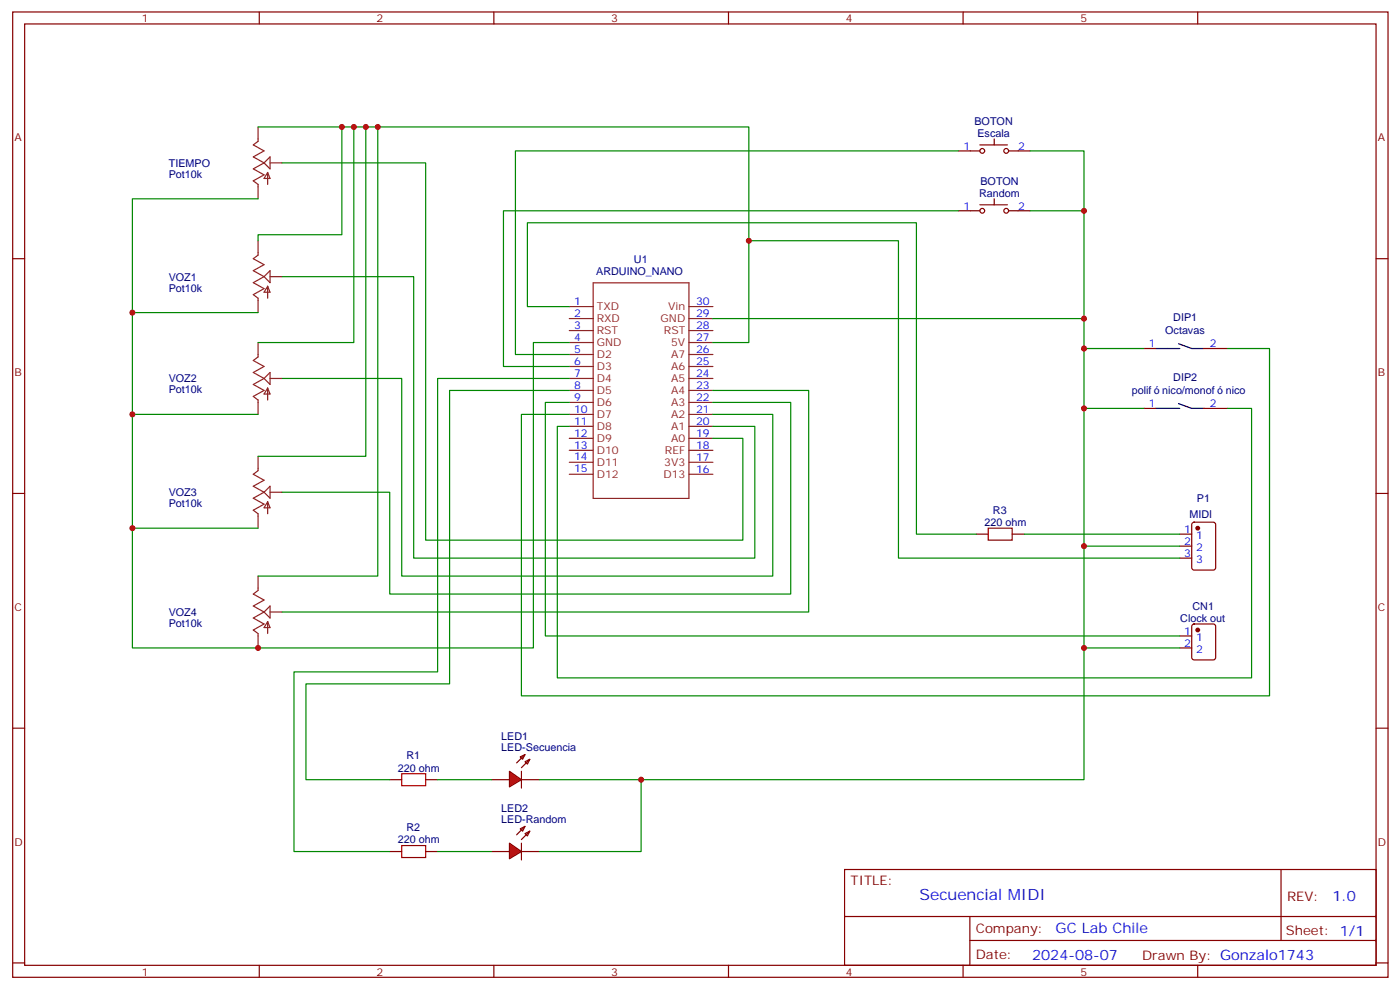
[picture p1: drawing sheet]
<svg xmlns="http://www.w3.org/2000/svg" width="413mm" height="292mm" viewBox="0 0 413 292" stroke-linecap="round" stroke-linejoin="round" font-family="sans-serif">
<g fill="none" stroke="#870000" stroke-width=".35">
<path d="M3.7 3.5h405.4v284.4h-405.4zM7.3 7.1h398.3v277.2h-398.3zM76.4 3.5v3.6M145.6 3.5v3.6M214.7 3.5v3.6M283.8 3.5v3.6M353 3.5v3.6M282.4 44.4h6.4M288.8 42.7h8.1M293 40.9v1.8M293 58.6v1.7M297.3 44.4h6.3"/>
<path d="M3.7 76.2h3.6M282.4 62.1h6.4M288.8 60.3h8.1M297.3 62.1h6.3M405.6 76.2h3.5M3.7 145.3h3.6M347.7 157.3h3.5M351.5 154l.4-.2h5.7l.6 .4 .1 13-.5 .7h-5.9l-.6-.4-.1-13zM405.6 145.3h3.5M347.7 160.9h3.5M347.7 164.4h3.5M347.7 187.3h3.5"/>
<path d="M347.7 190.9h3.5M351.5 184l.4-.2h5.7l.6 .4 .1 9.5-.5 .6-5.9 .1-.6-.5-.1-9.4zM3.7 214.5h3.6M405.6 214.5h3.5M153.7 227.2v4.9M248.9 256.1h156.7v28.2h-156.7zM377.5 256.1l.1 20.9M249 270h156.4M285.8 277h119.6M285.8 270v14.1M3.7 283.6h3.6M76.4 284.3v3.6"/>
<path d="M145.6 284.3v3.6M214.7 284.3v3.6M283.8 284.3v3.6M353 284.3v3.6M405.6 283.6h3.5"/>
<circle cx="289.5" cy="44.4" r=".71"/>
<circle cx="296.5" cy="44.4" r=".71"/>
<circle cx="289.5" cy="62.1" r=".71"/>
<circle cx="296.5" cy="62.1" r=".71"/>
</g>
<g fill="none" stroke="#8c2424" stroke-width=".35">
<path d="M76.1 37.4v4.2l-1.5 1.1 3.2 1.7-3.2 1.8 3.2 1.8M77.8 48l-3.2 1.7 3.2 1.8-3.2 1.8 1.5 1v4.3M77.8 48l1.8-1.8v3.5zM78.9 50.8v3.5M78.9 50.8l.7 1.8h-1.8zM79.6 48h3.5M76.1 70.9v4.2l-1.5 1.1 3.2 1.8-3.2 1.7 3.2 1.8M79.6 79.7v3.6l-1.8-1.8zM77.8 81.5l-3.2 1.8 3.2 1.7-3.2 1.8 1.5 1v4.3M78.9 84.3v3.5M78.9 84.3l.7 1.8h-1.8zM79.6 81.5h3.5"/>
<path d="M167.8 97.4h7M167.8 93.8h7M167.8 90.3h7M174.8 83.3h28.2v63.5h-28.2zM203.1 97.4h7M203.1 93.8h7M203.1 90.3h7M76.1 100.9v4.2l-1.5 1.1 3.2 1.7-3.2 1.8 3.2 1.8M77.8 111.5l-3.2 1.7 3.2 1.8-3.2 1.8 1.5 1v4.3M77.8 111.5l1.8-1.8v3.5zM78.9 114.3v3.5M78.9 114.3l.7 1.8h-1.8z"/>
<path d="M79.6 111.5h3.5M167.8 118.5h7M167.8 115h7M167.8 111.5h7M167.8 107.9h7M167.8 104.4h7M167.8 100.9h7M203.1 118.5h7M203.1 115h7M203.1 111.5h7M203.1 107.9h7M203.1 104.4h7"/>
<path d="M203.1 100.9h7M76.1 134.4v4.2l-1.5 1.1 3.2 1.8-3.2 1.7 3.2 1.8M167.8 136.2h7M167.8 132.6h7M167.8 129.1h7M167.8 125.6h7M167.8 122.1h7M167.8 139.7h7M203.1 136.2h7M203.1 132.6h7M203.1 129.1h7M203.1 125.6h7"/>
<path d="M203.1 122.1h7M203.1 139.7h7M77.8 145l-3.2 1.8 3.2 1.7-3.2 1.8 1.5 1v4.3M78.9 147.8v3.5M78.9 147.8l.7 1.8h-1.8zM79.6 143.2v3.6l-1.8-1.8zM79.6 145h3.5M76.1 169.7v4.2l-1.5 1.1 3.2 1.7-3.2 1.8 3.2 1.8M77.8 180.3l-3.2 1.7 3.2 1.8-3.2 1.8 1.5 1v4.3M77.8 180.3l1.8-1.8v3.5zM78.9 183.1v3.5M78.9 183.1l.7 1.8h-1.8z"/>
<path d="M79.6 180.3h3.5"/>
</g>
<g fill="#870000" stroke="#870000" stroke-width=".35">
<circle cx="353" cy="155.6" r=".53"/>
<circle cx="353" cy="185.6" r=".53"/>
</g>
<path d="M150.1 227.2l3.6 2.5-3.6 2.1z" fill="#f00" stroke="#870000" stroke-width=".35"/>
<path d="M144.9 229.7h5.2M153.3 223l1.4-.8-.7 1.5zM153.7 229.7h5.3M154.7 224.4l1.4-.7-.7 1.4zM154.7 222.2l-2.4 2.5M156.1 223.7l-2.4 2.4M153.7 248.4v4.9" fill="none" stroke="#870000" stroke-width=".35"/>
<path d="M150.1 248.4l3.6 2.4-3.6 2.1z" fill="#f00" stroke="#870000" stroke-width=".35"/>
<g fill="none" stroke="#870000" stroke-width=".35">
<path d="M337.1 102.7h3.5M354.8 102.7h7M337.1 120.3h3.5M354.8 120.3h7M287.7 157.3h3.6M298.3 157.3h3.5M114.9 229.7h3.5M125.4 229.7h3.6M114.9 250.8h3.5M125.4 250.8h3.6M144.9 250.8h5.2M153.3 244.1l1.4-.7-.7 1.4z"/>
<path d="M153.7 250.8h5.3M154.7 245.5l1.4-.7-.7 1.4zM154.7 243.4l-2.4 2.5M156.1 244.8l-2.4 2.5"/>
</g>
<path d="M291.3 155.6h7v3.5h-7zM118.4 227.9h7v3.5h-7zM118.4 249.1h7v3.5h-7z" fill="none" stroke="#a10000" stroke-width=".35"/>
<g fill="none" stroke="#008700" stroke-width=".35">
<path d="M76.1 37.4h144.6v63.5h-10.6M100.8 37.4v31.7h-24.7v1.8M104.3 37.4v63.5h-28.2M107.8 37.4v97h-31.7M111.3 37.4v132.3h-35.2M76.1 58.6h-37.1v132.3h118.2v-90h10.6M83.1 48h42.3v111.1h93.5v-30h-8.8M282.4 44.4h-130.5v60h15.9M303.6 44.4h15.9v49.4h-109.4M220.7 70.9h44.1v93.5h82.9M282.4 62.1h-134v45.8h19.4M303.6 62.1h15.9"/>
<path d="M39 92.1h37.1M83.1 81.5h38.8v82.9h100.6v-38.8h-12.4M167.8 90.3h-12.4v-24.7h114.7v91.7h17.6M319.5 93.8v67.1h28.2M83.1 111.5h35.3v58.2h109.4v-47.6h-17.7M167.8 111.5h-38.8v86.4h-42.4v52.9h28.3M167.8 115h-35.3v86.4h-42.3v28.3h24.7M167.8 118.5h-7.1v68.8h187M210.1 115h28.2v65.3h-155.2M210.1 118.5h22.9v56.5h-118.1v-30h-31.8M319.5 102.7h17.6M361.8 102.7h12.4v102.3h-220.5v-82.9h14.1"/>
<path d="M39 122.1h37.1M319.5 120.3h17.6M361.8 120.3h7.1v79.4h-204.6v-74.1h3.5M39 155.6h37.1M301.8 157.3h45.9M319.5 160.9v68.8h-160.5M319.5 190.9h28.2M129 229.7h15.9M188.9 229.7v21.1h-29.9M129 250.8h15.9"/>
</g>
<path d="M340.6 102.7h7.1M347.3 101.2l3.9 1.5h3.6M347.3 118.9l3.9 1.4h3.6M340.6 120.3h7.1" fill="none" stroke="#000" stroke-width=".35"/>
<g fill="#c00">
<circle cx="100.8" cy="37.4" r=".88"/>
<circle cx="104.3" cy="37.4" r=".88"/>
<circle cx="107.8" cy="37.4" r=".88"/>
<circle cx="111.3" cy="37.4" r=".88"/>
<circle cx="76.1" cy="190.9" r=".88"/>
<circle cx="39" cy="155.6" r=".88"/>
<circle cx="39" cy="122.1" r=".88"/>
<circle cx="39" cy="92.1" r=".88"/>
<circle cx="319.5" cy="62.1" r=".88"/>
<circle cx="319.5" cy="93.8" r=".88"/>
<circle cx="220.7" cy="70.9" r=".88"/>
<circle cx="319.5" cy="160.9" r=".88"/>
<circle cx="188.9" cy="229.7" r=".88"/>
<circle cx="319.5" cy="190.9" r=".88"/>
<circle cx="319.5" cy="102.7" r=".88"/>
<circle cx="319.5" cy="120.3" r=".88"/>
</g>
<text font-size="4.6" fill="#00f" x="271" y="265.1">Secuencial MIDI</text>
<g font-size="4.2" fill="#00f">
<text x="392.7" y="265.4">1.0</text>
<text x="311.1" y="274.9">GC Lab Chile</text>
<text x="304.2" y="282.7">2024-08-07</text>
</g>
<g font-size="3.9" fill="#800">
<text x="250.7" y="260.7">TITLE:</text>
<text x="379.3" y="265.4">REV:</text>
<text x="287.6" y="274.9">Company:</text>
<text x="379" y="275.5">Sheet: 1/1</text>
<text x="287.6" y="282.6">Date:</text>
<text x="336.6" y="282.7">Drawn By: Gonzalo1743</text>
</g>
<g font-size="3.2" fill="#800">
<text x="41.8" y="6.5">1</text>
<text x="111" y="6.5">2</text>
<text x="180.1" y="6.5">3</text>
<text x="249.3" y="6.5">4</text>
<text x="318.4" y="6.5">5</text>
<text x="4.3" y="41.6">A</text>
<text x="406.1" y="41.6">A</text>
<text x="4.3" y="110.8">B</text>
<text x="406.1" y="110.8">B</text>
<text x="4.3" y="179.9">C</text>
<text x="406.1" y="179.9">C</text>
<text x="4.3" y="249.1">D</text>
<text x="406.1" y="249.1">D</text>
<text x="41.8" y="287.3">1</text>
<text x="111" y="287.3">2</text>
<text x="180.1" y="287.3">3</text>
<text x="249.3" y="287.3">4</text>
<text x="318.4" y="287.3">5</text>
</g>
<g font-size="3.2" fill="#000080">
<text x="287.2" y="36.8">BOTON</text>
<text x="288.1" y="40.3">Escala</text>
<text x="49.7" y="52.4">Pot10k</text>
<text x="49.7" y="49.1">TIEMPO</text>
<text x="288.6" y="57.9">Random</text>
<text x="289" y="54.4">BOTON</text>
<text x="186.8" y="77.4">U1</text>
<text x="49.7" y="82.7">VOZ1</text>
<text x="175.7" y="80.9">ARDUINO_NANO</text>
<text x="49.7" y="85.9">Pot10k</text>
<text x="345.8" y="94.6">DIP1</text>
<text x="343.4" y="98.5">Octavas</text>
<text x="49.7" y="112.6">VOZ2</text>
<text x="345.8" y="112.3">DIP2</text>
<text x="49.7" y="115.9">Pot10k</text>
<text x="333.5" y="116.1">polif</text>
<text x="342.5" y="116.1">nico/monof</text>
<text x="361.2" y="116.1">nico</text>
<text x="49.7" y="149.4">Pot10k</text>
<text x="49.7" y="146.2">VOZ3</text>
<text x="352.7" y="147.9">P1</text>
<text x="290.1" y="155">220 ohm</text>
<text x="292.6" y="151.3">R3</text>
<text x="350.6" y="152.4">MIDI</text>
<text x="351.5" y="179.6">CN1</text>
<text x="49.7" y="184.7">Pot10k</text>
<text x="49.7" y="181.4">VOZ4</text>
<text x="347.9" y="183.2">Clock out</text>
<text x="147.7" y="221.2">LED-Secuencia</text>
<text x="147.7" y="217.9">LED1</text>
<text x="117.3" y="227.3">220 ohm</text>
<text x="119.8" y="223.6">R1</text>
<text x="147.7" y="239.1">LED2</text>
<text x="119.8" y="244.8">R2</text>
<text x="147.7" y="242.4">LED-Random</text>
<text x="117.3" y="248.4">220 ohm</text>
</g>
<g font-size="3.2" fill="#00f">
<text x="283.9" y="44.1">1</text>
<text x="300.1" y="44.1">2</text>
<text x="283.9" y="61.7">1</text>
<text x="300.1" y="61.7">2</text>
<text x="169.2" y="89.8">1</text>
<text x="205.2" y="89.8">30</text>
<text x="169.2" y="93.3">2</text>
<text x="205.2" y="93.3">29</text>
<text x="169.2" y="96.8">3</text>
<text x="169.2" y="100.4">4</text>
<text x="205.2" y="100.4">27</text>
<text x="205.2" y="96.9">28</text>
<text x="169.2" y="103.9">5</text>
<text x="169.2" y="107.4">6</text>
<text x="205.2" y="107.5">25</text>
<text x="205.2" y="103.9">26</text>
<text x="338.6" y="102.3">1</text>
<text x="356.5" y="102.3">2</text>
<text x="169.2" y="110.9">7</text>
<text x="205.2" y="111">24</text>
<text x="169.2" y="114.5">8</text>
<text x="169.2" y="118">9</text>
<text x="205.2" y="118">22</text>
<text x="205.2" y="114.5">23</text>
<text x="338.6" y="119.9">1</text>
<text x="356.5" y="119.9">2</text>
<text x="169.2" y="121.5">10</text>
<text x="169.2" y="125.1">11</text>
<text x="205.2" y="125.1">20</text>
<text x="205.2" y="121.6">21</text>
<text x="169.2" y="128.6">12</text>
<text x="205.2" y="128.6">19</text>
<text x="169.2" y="132.1">13</text>
<text x="169.2" y="135.6">14</text>
<text x="205.2" y="135.7">17</text>
<text x="205.2" y="132.1">18</text>
<text x="169.2" y="139.2">15</text>
<text x="205.2" y="139.2">16</text>
<text x="349" y="157">1</text>
<text x="349" y="160.5">2</text>
<text x="352.5" y="158.7">1</text>
<text x="349" y="164">3</text>
<text x="352.5" y="162.3">2</text>
<text x="352.5" y="165.8">3</text>
<text x="349" y="187">1</text>
<text x="349" y="190.5">2</text>
<text x="352.5" y="188.7">1</text>
<text x="352.5" y="192.3">2</text>
</g>
<g font-size="3.2" fill="#8d2323">
<text x="175.9" y="94.9">RXD</text>
<text x="175.9" y="91.4">TXD</text>
<text x="194.7" y="94.9">GND</text>
<text x="196.9" y="91.4">Vin</text>
<text x="175.9" y="102">GND</text>
<text x="175.9" y="98.5">RST</text>
<text x="195.7" y="98.5">RST</text>
<text x="197.8" y="102">5V</text>
<text x="175.9" y="105.5">D2</text>
<text x="197.8" y="105.5">A7</text>
<text x="175.9" y="112.6">D4</text>
<text x="175.9" y="109.1">D3</text>
<text x="197.8" y="112.6">A5</text>
<text x="197.8" y="109.1">A6</text>
<text x="175.9" y="119.6">D6</text>
<text x="175.9" y="116.1">D5</text>
<text x="197.8" y="116.1">A4</text>
<text x="197.8" y="119.6">A3</text>
<text x="175.9" y="123.2">D7</text>
<text x="197.8" y="123.2">A2</text>
<text x="175.9" y="130.2">D9</text>
<text x="175.9" y="126.7">D8</text>
<text x="197.8" y="126.7">A1</text>
<text x="197.8" y="130.2">A0</text>
<text x="175.9" y="137.3">D11</text>
<text x="175.9" y="133.7">D10</text>
<text x="195.8" y="137.3">3V3</text>
<text x="196" y="133.7">REF</text>
<text x="175.9" y="140.8">D12</text>
<text x="195.5" y="140.8">D13</text>
</g>
</svg>
